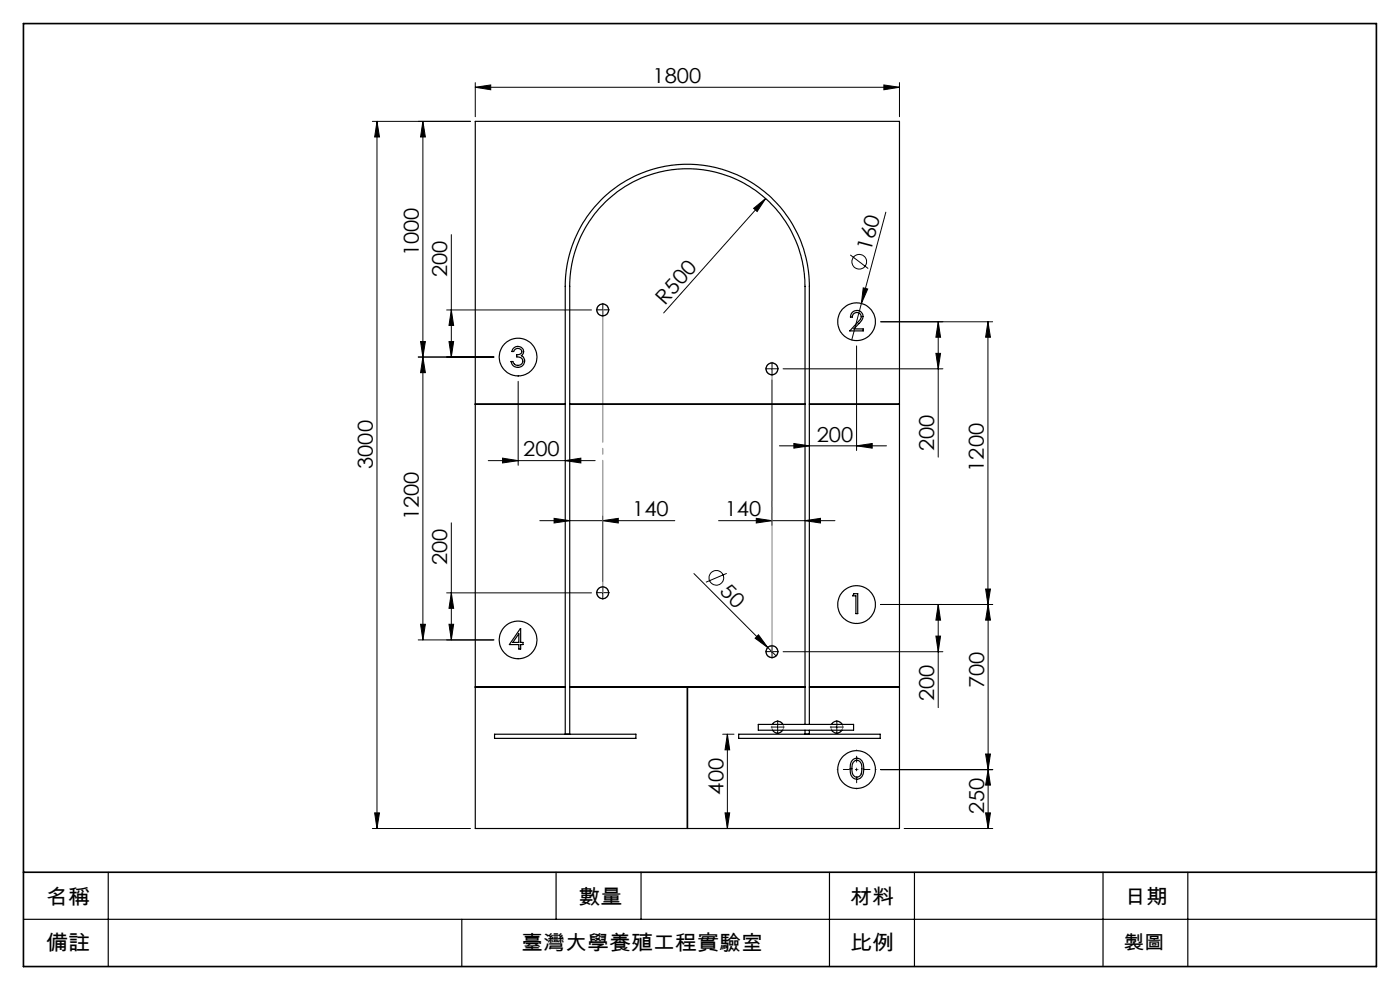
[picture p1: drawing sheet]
<svg xmlns="http://www.w3.org/2000/svg" width="297mm" height="210mm" viewBox="0 0 297 210" stroke-linecap="round" stroke-linejoin="round" font-family="sans-serif">
<g fill="none" stroke="#000" stroke-width=".21">
<path d="M100.8 18.5l3.3-.5v1zM100.8 17.5v7.3M100.8 18.5h90M187.5 18l3.3 .5-3.3 .5zM190.8 17.5v7.3M79 25.7h20.8M80 25.7v150M80 25.7l.5 3.4h-1zM89.7 25.7v110M89.7 25.7l.5 3.4h-1zM95.7 49.8v25.9M159.9 44.2l2.6-2.1-1.9 2.8z"/>
<path d="M162.5 42.1l-21.7 24.3M180.4 54.1l3.8 2.9M187.9 45l-5.2 19.4M88.7 75.7h16.1M89.2 72.5h1l-.5 3.2zM89.7 75.7l.5 3.3h-1zM94.8 65.7h30.7M95.3 72.5h.9l-.5 3.2zM95.7 65.7l.5 3.3h-.9zM127.7 65.7h.3M127.8 65.6v.3M163.7 78.2h.2"/>
<path d="M163.8 78.1v.3M166.1 78.2h33.9M181.7 73.4v22.2M182.7 64.4l-2 7.7M183.1 61.1l1 .2-1.4 3.1zM198.5 75h1l-.5 3.2zM199 68.3l.5 3.2h-1zM199 68.3v28.7M209.6 68.3l.5 3.2h-1zM209.6 68.3v107.4M210.6 68.3h-23.8M103.6 97.7h22.7"/>
<path d="M106.6 97.2l3.3 .5-3.3 .5zM109.9 80.9v17.8M119.9 97.7l3.3-.5v1zM163.8 80.6v30.8M165.3 94.6h22.8M168.4 94.1l3.3 .5-3.3 .5zM181.7 94.6l3.3-.5v1zM95.7 110.9v24.8M114.5 110.4h28.7M117.5 110l3.4 .4-3.4 .5zM127.8 110.4l3.4-.4v.9zM127.8 109.5v13.9"/>
<path d="M152.4 110.4h24.7M160.4 110l3.4 .4-3.4 .5zM170.8 110.4l3.3-.4v.9zM88.7 135.7h16.1M89.2 132.4h1l-.5 3.3zM94.8 125.8h30.7M95.2 132.4h1l-.5 3.3zM95.7 125.8l.5 3.2h-1zM127.7 125.8h.3M127.8 125.6v.3M147.2 121.7l15.7 15.7M154.2 121.6l-4.4 1.9"/>
<path d="M160.9 134.6l2 2.8-2.7-2zM162.9 137.4l1.7 1.7M163.7 138.2h.2M163.8 138.1v.3M166.1 138.2h33.9M198.5 134.9h1l-.5 3.3zM199 128.2l.5 3.3h-1zM199 128.2v21.9M209.1 124.9h1l-.5 3.3zM209.6 128.2l.5 3.3h-1zM210.6 128.2h-23.8M153.3 155.7h2.4"/>
<path d="M154.3 155.7v20M154.3 155.7l.5 3.4h-1zM164.9 154.2h.2M165 154.1v.3M177.4 154.2h.2M177.5 154.1v.3M209.1 159.9h1l-.5 3.4zM79 175.7h20.8M79.5 172.4h1l-.5 3.3zM153.8 172.4h1l-.5 3.3zM181.6 163.3h.2M181.7 163.1v.3"/>
<path d="M186.8 163.3h23.8M191.8 175.7h18.8M209.1 172.4h1l-.5 3.3zM209.6 163.3l.5 3.2h-1z"/>
<circle cx="182.3" cy="55.5" r="1.56"/>
<circle cx="152" cy="122.6" r="1.56"/>
</g>
<g fill="none" stroke="#808080" stroke-width=".25">
<circle cx="127.9" cy="65.7" r="1.23"/>
<circle cx="163.8" cy="78.2" r="1.25"/>
<circle cx="127.9" cy="125.7" r="1.24"/>
<circle cx="163.8" cy="138.3" r="1.25"/>
</g>
<path d="M166.2 153.9a1.25 1.25 0 0 0-2.1-.6 1.25 1.25 0 0 0 .5 2.1 1.25 1.25 0 0 0 1.6-1.4v-.1M178.7 153.9a1.25 1.25 0 0 0-2-.6 1.25 1.25 0 0 0 .4 2.1 1.25 1.25 0 0 0 1.7-1.4l-.1-.1" fill="none" stroke="#808080" stroke-width=".21" stroke-dasharray="30.5 1.3 1.3 1.3" stroke-dashoffset="28.5" stroke-linecap="butt"/>
<g fill="none" stroke="#000" stroke-width=".25">
<path d="M100.8 25.7h90v150h-90zM108.9 73.9a1.16 1.16 0 0 1 1.7-.2 1.16 1.16 0 0 1 0 1.8 1.39 1.39 0 0 1 0 2.3 1.39 1.39 0 0 1-2.1-.9l-.1-.2h.4a1.04 1.04 0 0 0 1.3 .8 1.04 1.04 0 0 0 .7-1.3l-.3-.3-.9-.2v-.4a.84 .84 0 0 0 1.1-.9 .91 .91 0 0 0-.9-.5 .91 .91 0 0 0-.8 .7h-.4zM180.7 66.3a1.36 1.36 0 0 1 2.1 0 1.36 1.36 0 0 1-.3 2.1l-1.3 1.4h1.9v.4h-2.8l1.6-1.8a1.32 1.32 0 0 0 .6-1.8 .98 .98 0 0 0-1.1-.2 .98 .98 0 0 0-.6 .9h-.4zM100.8 85.7h19.1M100.8 85.8h19.1M120.9 85.7h49.9M120.9 85.8h49.9M171.7 85.7h19.1M171.7 85.8h19.1M110.1 134.4v1.9h-1.3zM110.4 133.3l.1 3h.4v.4h-.4v1h-.4v-1h-2zM181.2 125.9h.8v4.3h-.4v-3.8h-.7z"/>
<path d="M100.8 145.7h19.1M100.8 145.8h19.1M104.9 155.7h30v.9h-30zM120.9 145.7h49.9M120.9 145.8h24.9v29.9M156.7 155.7h30v.9h-30zM160.9 153.7h20.2v1.2h-20.2zM163.9 153.7a1.25 1.25 0 0 1 2.2 0M163.9 154.9a1.23 1.23 0 0 0 2.1 0M170.8 153.7v-93a25 25 0 0 0-25-24.9 25 25 0 0 0-24.9 24.9v95M170.8 145.8h-24.9v29.9M170.8 154.9v.8"/>
<path d="M171.7 153.7v-93a25.9 25.9 0 0 0-25.9-25.9 25.9 25.9 0 0 0-25.9 25.9v95M171.7 145.7h19.1M171.7 145.8h19.1M171.7 154.9v.8M176.4 153.7a1.28 1.28 0 0 1 2.2 0M176.5 154.9a1.23 1.23 0 0 0 2.1 0M180.9 161.2a1.41 1.41 0 0 1 1.6-.2 1.41 1.41 0 0 1 .7 1.5 2.23 2.23 0 0 1-1.2 2.8 1.53 1.53 0 0 1-1.6-1.9 2.71 2.71 0 0 1 .5-2.2zM181 161.7a1.01 1.01 0 0 1 1.2-.4 1.01 1.01 0 0 1 .6 1.2v.3a1.7 1.7 0 0 1-.8 2 1.19 1.19 0 0 1-1.3-1.4zM5 195h287M23 185v20M98 195v10M118 185v10"/>
<path d="M136 185v10M176 185v20M194 185v20M234 185v20M252 185v20"/>
<circle cx="109.9" cy="75.8" r="4"/>
<circle cx="127.8" cy="65.7" r="1.24"/>
<circle cx="163.8" cy="78.3" r="1.26"/>
<circle cx="181.7" cy="68.2" r="4"/>
<circle cx="109.9" cy="135.7" r="4"/>
<circle cx="127.9" cy="125.7" r="1.25"/>
<circle cx="163.8" cy="138.2" r="1.24"/>
<circle cx="181.7" cy="128.2" r="4"/>
<circle cx="181.7" cy="163.2" r="4"/>
</g>
<path d="M5 5h287v200h-287zM5 185h287" fill="none" stroke="#000" stroke-width=".35"/>
<g fill="none" stroke="#000" stroke-width=".21" stroke-dasharray="30.5 1.3 1.3 1.3">
<path d="M127.6 65.7h-1.1M127.9 65.5v-1.2M127.9 66v1.1M128.1 65.7h1.2M163.5 78.2h-1.1M163.8 78v-1.2M163.8 78.5v1.1M164 78.2h1.2M127.6 125.7h-1.1M127.9 125.5v-1.2M127.9 126v1.1M128.1 125.7h1.2"/>
<path d="M163.5 138.2h-1.1M163.8 138v-1.2M163.8 138.5v1.1M164 138.2h1.2M164.7 154.2h-1.1M165 154v-1.2M165 154.5v1.1M165.2 154.2h1.2M177.3 154.2h-1.2M177.5 154v-1.2M177.5 154.5v1.1M177.8 154.2h1.1"/>
</g>
<path d="M181.5 163.2h-3.9M181.7 163v-3.9M181.7 163.5v3.8M182 163.2h3.9" fill="none" stroke="#000" stroke-width=".21" stroke-dasharray="30.5 1.3 1.3 1.3" stroke-dashoffset="30.4"/>
<path d="M127.9 65.7v60M163.8 78.2v60" fill="none" stroke="#808080" stroke-width=".21" stroke-dasharray="30.5 1.3 1.3 1.3" stroke-dashoffset="2.4"/>
<g fill="#000">
<path d="M159.9 44.2l2.6-2.1-1.9 2.8zM183.1 61.1l1 .2-1.4 3.1zM160.9 134.6l2 2.8-2.7-2z"/>
<path d="M187.5 18l3.3 .5-3.3 .5zM100.8 18.5l3.3-.5v1z"/>
<path d="M89.2 72.5h1l-.5 3.2zM89.7 25.7l.5 3.4h-1z"/>
<path d="M89.7 75.7l.5 3.3h-1zM89.2 132.4h1l-.5 3.3zM209.6 163.3l.5 3.2h-1zM209.1 172.4h1l-.5 3.3zM209.6 68.3l.5 3.2h-1zM209.1 124.9h1l-.5 3.3zM209.6 128.2l.5 3.3h-1zM209.1 159.9h1l-.5 3.4zM95.7 65.7l.5 3.3h-.9zM95.3 72.5h.9l-.5 3.2zM154.3 155.7l.5 3.4h-1zM153.8 172.4h1l-.5 3.3z"/>
<path d="M106.6 97.2l3.3 .5-3.3 .5zM119.9 97.7l3.3-.5v1z"/>
<path d="M181.7 94.6l3.3-.5v1zM168.4 94.1l3.3 .5-3.3 .5zM127.8 110.4l3.4-.4v.9zM117.5 110l3.4 .4-3.4 .5z"/>
<path d="M160.4 110l3.4 .4-3.4 .5zM170.8 110.4l3.3-.4v.9z"/>
<path d="M95.2 132.4h1l-.5 3.3zM95.7 125.8l.5 3.2h-1zM198.5 75h1l-.5 3.2zM199 68.3l.5 3.2h-1zM198.5 134.9h1l-.5 3.3zM199 128.2l.5 3.3h-1z"/>
<path d="M79.5 172.4h1l-.5 3.3zM80 25.7l.5 3.4h-1z"/>
</g>
<g font-size="4.4">
<text x="138.4" y="17.6">1800</text>
<text x="184.8" y="53.5" transform="rotate(-75 184.8 53.5)">160</text>
<text x="88.9" y="54.4" transform="rotate(-90 88.9 54.4)">1000</text>
<text x="94.9" y="58.8" transform="rotate(-90 94.9 58.8)">200</text>
<text x="141" y="64.8" transform="rotate(-48 141 64.8)">R500</text>
<text x="173.3" y="93.7">200</text>
<text x="198.2" y="95.7" transform="rotate(-90 198.2 95.7)">200</text>
<text x="79.1" y="99.5" transform="rotate(-90 79.1 99.5)">3000</text>
<text x="111" y="96.8">200</text>
<text x="208.7" y="100.1" transform="rotate(-90 208.7 100.1)">1200</text>
<text x="88.9" y="110.4" transform="rotate(-90 88.9 110.4)">1200</text>
<text x="134.1" y="109.6">140</text>
<text x="153.8" y="109.6">140</text>
<text x="94.9" y="120" transform="rotate(-90 94.9 120)">200</text>
<text x="152.5" y="125.7" transform="rotate(45 152.5 125.7)">50</text>
<text x="198.2" y="148.8" transform="rotate(-90 198.2 148.8)">200</text>
<text x="208.8" y="146" transform="rotate(-90 208.8 146)">700</text>
<text x="153.5" y="168.6" transform="rotate(-90 153.5 168.6)">400</text>
<text x="208.8" y="172.7" transform="rotate(-90 208.8 172.7)">250</text>
<text x="9.8" y="191.8">名稱</text>
<text x="122.7" y="191.8">數量</text>
<text x="180.3" y="191.8">材料</text>
<text x="238.5" y="191.8">日期</text>
<text x="9.8" y="201.5">備註</text>
<text x="110.5" y="201.5">臺灣大學養殖工程實驗室</text>
<text x="180.3" y="201.5">比例</text>
</g>
<text font-size="4" x="238.5" y="201.3">製圖</text>
</svg>
